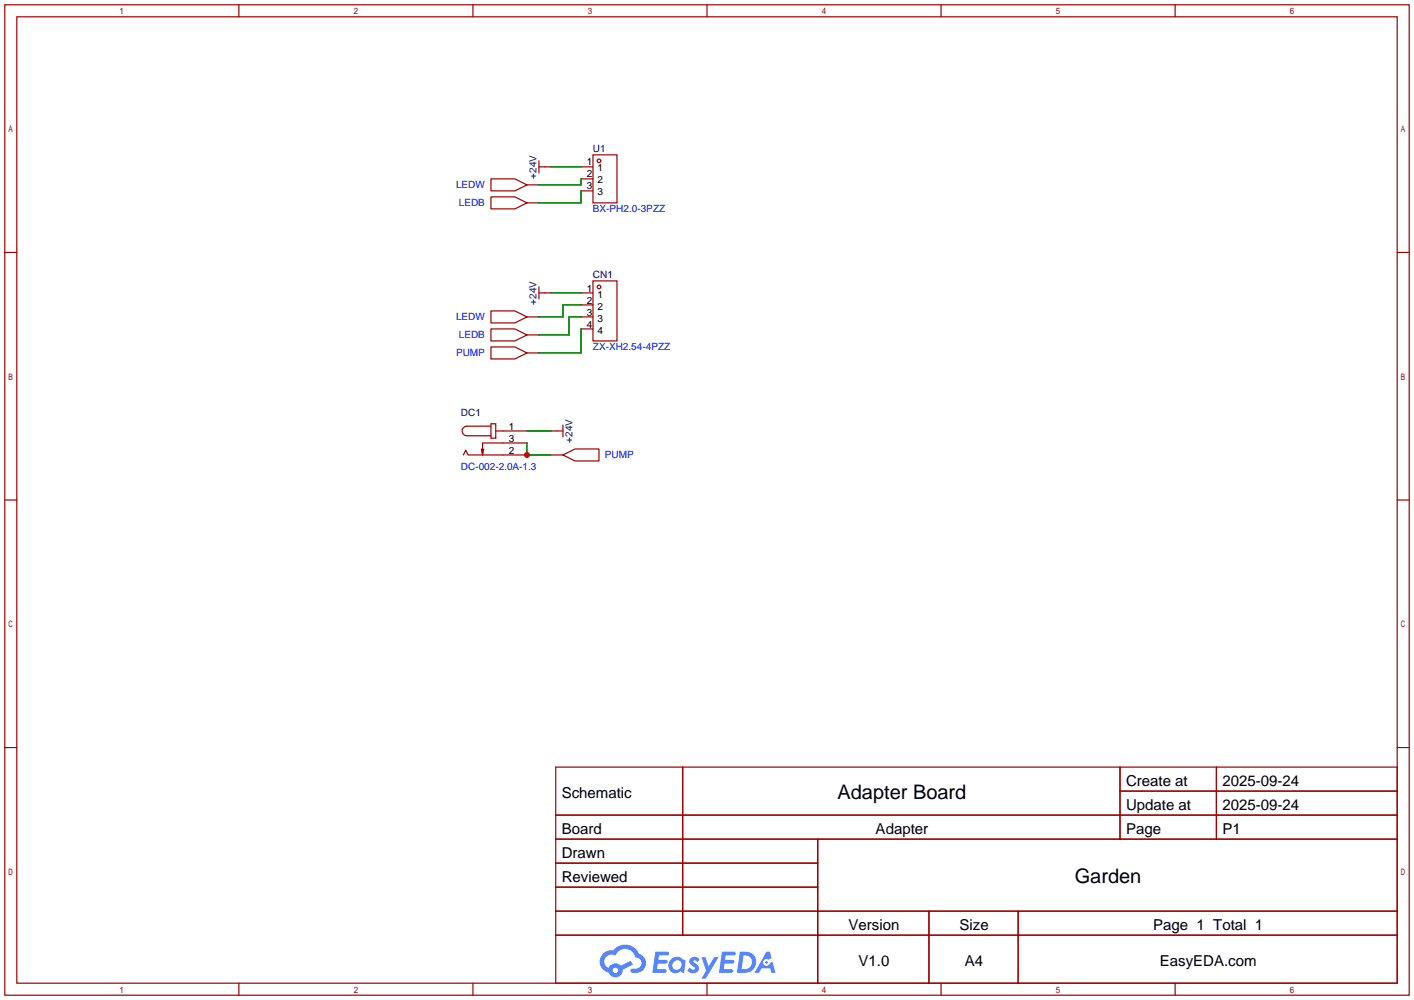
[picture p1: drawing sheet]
<svg xmlns="http://www.w3.org/2000/svg" width="299mm" height="212mm" viewBox="0 0 299 212" stroke-linecap="round" stroke-linejoin="round" font-family="sans-serif">
<g fill="none" stroke="#a10000" stroke-width=".25">
<path d="M1 1h297.2v209.6h-297.2zM3.6 3.6h292.1v204.4h-292.1zM50.5 1v2.6M100.1 1v2.6M149.6 1v2.6M199.1 1v2.6M248.7 1v2.6M1 53.4h2.6M295.7 53.4h2.5M1 105.8h2.6M295.7 105.8h2.5M1 158.2h2.6"/>
<path d="M295.7 158.2h2.5M117.6 162.3h178.1v45.7h-178.1zM117.6 172.5h178.1M117.6 177.5h178.1M144.5 162.3v35.6M173 177.5v30.5M237 162.3v15.2M237 167.4h58.7M257.4 162.3v15.2M117.6 182.6h55.4M117.6 192.8h178.1M117.6 187.7h55.4"/>
<path d="M117.6 197.9h178.1M196.6 192.8v15.2M215.4 192.8v15.2M50.5 208v2.6M100.1 208v2.6M149.6 208v2.6M199.1 208v2.6M248.7 208v2.6"/>
</g>
<g fill="#5487ff">
<path d="M146.2 202.7a1.3 1.3 0 0 1 1.8 .3l-.4 .6a.54 .54 0 0 0-.9-.2l.1 .2a1.34 1.34 0 0 1 1 1.8 1.47 1.47 0 0 1-2.4-.1l.5-.6 .8 .5a.31 .31 0 0 0 .4-.3 .31 .31 0 0 0-.3-.4 1.12 1.12 0 0 1-.6-1.8z"/>
<path d="M148.5 202.5h.8l.7 2 1.1-2h1l-2.8 4.6h-.9l1-1.7z"/>
<path d="M138.7 201.4h1.6a1.31 1.31 0 0 1 1.3 .2 .4 .4 0 0 1-.4 .5l-1.8 .1-.1 .9h1.7a.4 .4 0 0 1 .3 .4 .4 .4 0 0 1-.4 .4h-1.7l-.2 1.2h1.4a.46 .46 0 0 1 .5 0 .46 .46 0 0 1 .1 .5l-.3 .2h-2.7z"/>
<path d="M152.8 201.4h1.6a1.32 1.32 0 0 1 1.3 .2 .39 .39 0 0 1-.4 .5l-1.7 .1-.2 .9h1.7a.4 .4 0 0 1 .3 .4 .4 .4 0 0 1-.4 .4h-1.7l-.2 1.2h1.4a.46 .46 0 0 1 .5 0 .46 .46 0 0 1 .1 .5l-.3 .2h-2.7z"/>
<path d="M162.2 201.4h.7l.4 1.3-.7 .4a.75 .75 0 0 0-1.1 .3 .75 .75 0 0 0 .5 1 .75 .75 0 0 0 .9-.7l.6-.2 .6 2.3h-.9l-.2-.9h-1.9l-.5 .9h-.9z"/>
<path d="M156.6 201.4l-.7 4.4h1.5a2.27 2.27 0 0 0 2.6-2.2 2.27 2.27 0 0 0-2.7-2.2zM157.3 202.1a1.5 1.5 0 0 1 1.8 1.6 1.5 1.5 0 0 1-1.9 1.4h-.3z"/>
<path d="M142 203a1.6 1.6 0 0 0-.3 2.3 1.6 1.6 0 0 0 2.3 .2l.8 .3 .3-2.4-.2-.3-.4-.1a1.58 1.58 0 0 0-2.5 0zM142.6 203.5a.98 .98 0 0 1 1.6 .4 .98 .98 0 0 1-1.1 1.3 .94 .94 0 0 1-.8-.7 .94 .94 0 0 1 .3-1z"/>
<path d="M127.6 201.8a2.37 2.37 0 0 0 1.2 4 1.54 1.54 0 0 0 1.7 1 1.54 1.54 0 0 0 1.3-1.6l2.1-1.1-.4-.8-2.1 1a1.57 1.57 0 0 0-2.6 .5 1.5 1.5 0 0 1-.7-2.1 1.5 1.5 0 0 1 2.1-.5 2.23 2.23 0 0 1 2.3-1.4 2.23 2.23 0 0 1 2 1.8 1.16 1.16 0 0 1 1.3 1.1 1.16 1.16 0 0 1-1.1 1.2h-.7a.47 .47 0 0 0-.6 .4 .47 .47 0 0 0 .4 .5 2.17 2.17 0 0 0 2.6-.9 2.17 2.17 0 0 0-.4-2.7l-.8-.4a3.2 3.2 0 0 0-5.4-.7l-1.2 .1zM129.7 205.3a.58 .58 0 0 1 1.1 0 .58 .58 0 0 1-1.1 0z"/>
<circle cx="162.2" cy="203.6" r=".28"/>
</g>
<g fill="none" stroke="#a10000" stroke-width=".25">
<path d="M103.9 37.8h5.1l2.5 1.3-2.5 1.3h-5.1zM111.5 39.1h2.5M114 35.3h2.6M114 34v2.6M122.9 35.3h2.6M122.9 37.8h2.6M125.5 32.8h5.1v10.1h-5.1zM103.9 41.7h5.1l2.5 1.2-2.5 1.3h-5.1zM111.5 42.9h2.5M122.9 40.4h2.6M125.5 59.4h5.1v12.7h-5.1zM103.9 65.8h5.1l2.5 1.3-2.5 1.2h-5.1z"/>
<path d="M103.9 69.6h5.1l2.5 1.3-2.5 1.2h-5.1zM103.9 73.4h5.1l2.5 1.3-2.5 1.2h-5.1zM111.5 67.1h2.5M111.5 70.9h2.5M111.5 74.7h2.5M114 62h2.6M114 60.7v2.5M122.9 62h2.6M122.9 64.5h2.6M122.9 67.1h2.6M122.9 69.6h2.6M98 96.3l.6-1.1 .5 1.1h12.4"/>
<path d="M102.4 95l-.3 1.3M103.9 89.7h1v3h-1zM103.9 90.2h-5.1a1.02 1.02 0 0 0-1 1 1.02 1.02 0 0 0 1 1h5.1M104.9 91.2h6.6M111.5 93.7h-9.4v2.6l-.2-1.3M116.6 91.2h2.5M116.6 96.3h2.5M119.1 96.3l2.6-1.3h5v2.5h-5zM119.1 89.9v2.6"/>
<circle cx="126.7" cy="34" r=".38"/>
<circle cx="126.7" cy="60.7" r=".38"/>
</g>
<path d="M116.6 35.3h6.3M122.9 37.8v1.3h-8.9M122.9 40.4v2.5h-8.9M116.6 62h6.3M122.9 69.6v5.1h-8.9M122.9 64.5h-3.8v2.6h-5.1M122.9 67.1h-2.5v3.8h-6.4M111.5 91.2h5.1M111.5 93.7v2.6h5.1" fill="none" stroke="#008700" stroke-width=".25"/>
<circle cx="111.5" cy="96.3" r=".63" fill="#c00"/>
<g font-size="4.2">
<text x="177.2" y="169.1">Adapter Board</text>
<text x="227.4" y="186.9">Garden</text>
</g>
<g font-size="3.2">
<text x="238.3" y="166.3">Create at</text>
<text x="258.7" y="166.3">2025-09-24</text>
<text x="118.9" y="168.8">Schematic</text>
<text x="238.3" y="171.4">Update at</text>
<text x="258.7" y="171.4">2025-09-24</text>
<text x="118.9" y="176.4">Board</text>
<text x="185.3" y="176.4">Adapter</text>
<text x="238.3" y="176.4">Page</text>
<text x="258.7" y="176.4">P1</text>
<text x="118.9" y="181.5">Drawn</text>
<text x="118.9" y="186.6">Reviewed</text>
<text x="179.5" y="196.8">Version</text>
<text x="203" y="196.8">Size</text>
<text x="244" y="196.8">Page 1 Total 1</text>
<text x="181.7" y="204.4">V1.0</text>
<text x="204.2" y="204.4">A4</text>
<text x="245.4" y="204.4">EasyEDA.com</text>
</g>
<g font-size="2.1">
<text x="124.2" y="35">1</text>
<text x="124.2" y="37.5">2</text>
<text x="124.2" y="40.1">3</text>
<text x="126.4" y="36.3">1</text>
<text x="126.4" y="38.8">2</text>
<text x="126.4" y="41.4">3</text>
<text x="124.2" y="61.7">1</text>
<text x="124.2" y="64.2">2</text>
<text x="126.4" y="62.9">1</text>
<text x="126.4" y="65.5">2</text>
<text x="124.2" y="66.8">3</text>
<text x="124.2" y="69.3">4</text>
<text x="126.4" y="68">3</text>
<text x="126.4" y="70.6">4</text>
<text x="107.7" y="90.9">1</text>
<text x="107.7" y="96">2</text>
<text x="107.7" y="93.4">3</text>
</g>
<g font-size="2.1" fill="#000080">
<text x="125.5" y="32.2">U1</text>
<text x="113.5" y="37.8" transform="rotate(-90 113.5 37.8)">+24V</text>
<text x="125.5" y="58.9">CN1</text>
<text x="113.5" y="64.5" transform="rotate(-90 113.5 64.5)">+24V</text>
<text x="97.5" y="88.1">DC1</text>
<text x="121.1" y="93.7" transform="rotate(-90 121.1 93.7)">+24V</text>
</g>
<g font-size="2.1" fill="#00f">
<text x="96.5" y="39.9">LEDW</text>
<text x="97.1" y="43.7">LEDB</text>
<text x="125.5" y="44.9">BX-PH2.0-3PZZ</text>
<text x="96.5" y="67.8">LEDW</text>
<text x="97.1" y="71.6">LEDB</text>
<text x="96.5" y="75.4">PUMP</text>
<text x="125.5" y="74.1">ZX-XH2.54-4PZZ</text>
<text x="97.5" y="99.5">DC-002-2.0A-1.3</text>
<text x="128" y="97">PUMP</text>
</g>
</svg>
